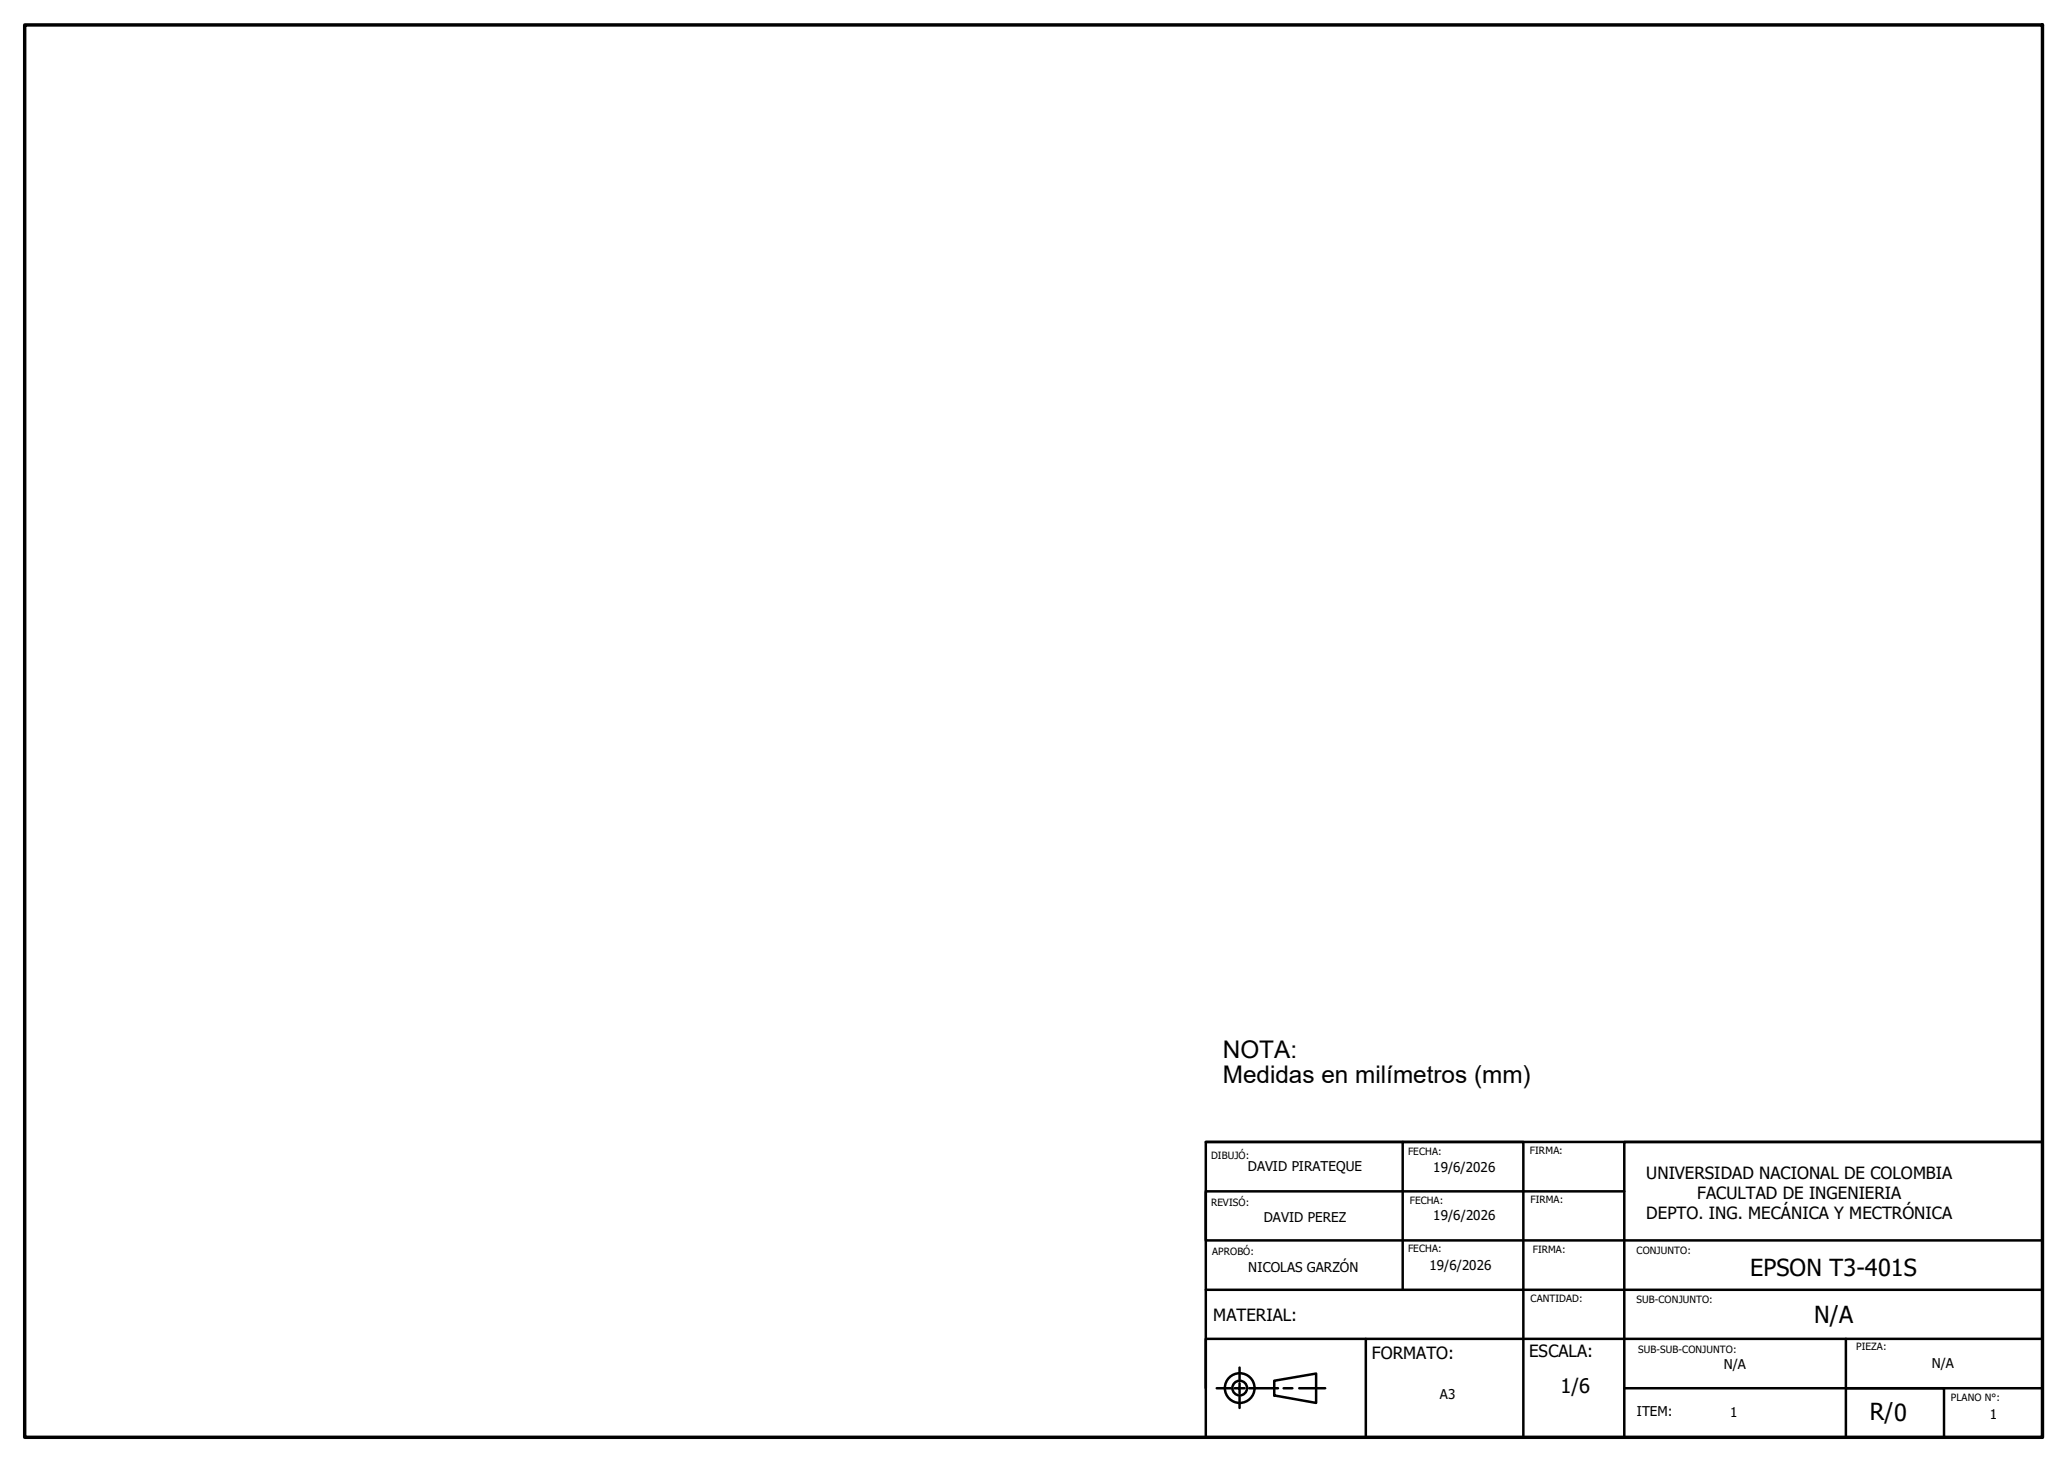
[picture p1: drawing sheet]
<svg xmlns="http://www.w3.org/2000/svg" width="420mm" height="297mm" viewBox="0 0 420 297" stroke-linecap="round" stroke-linejoin="round" font-family="sans-serif">
<!-- layer: Borde (ISO) -->
<path d="M5 5.1h410v286.9h-410z" fill="none" stroke="#000" stroke-width=".7"/>
<g fill="none" stroke="#000" stroke-width=".51">
<path d="M245 232h40M245 232h170v60h-170zM415 232h-85v60h45v-20M330 242h-85v10h170v10.1h-170M251.8 277.9v2.3M285 262.1v-30.1h24.5v60h-32v-20M415 262.1v9.9h-170v10.1M247.2 282.1h2.9M250.8 282.1h1v1M251.8 283.8v2.3M251.8 281v1.1h1.1M253.8 282.1h5.9"/>
<path d="M258.9 280.5l8.5-1.4v5.9l-8.5-1.5zM260.8 282.1h1.8M264 282.1h5.2M330 282.1h85v9.9M375 282.1h20v9.9"/>
<circle cx="251.9" cy="282" r="3"/>
<circle cx="251.9" cy="282" r="1.49"/>
</g>
<g font-size="4.9">
<text x="248.4" y="215">NOTA:</text>
<text x="248.4" y="220">Medidas en milímetros (mm)</text>
</g>
<g font-size="4.8">
<text x="355.6" y="259.2">EPSON T3-401S</text>
<text x="368.6" y="268.8">N/A</text>
<text x="379.9" y="288.6">R/0</text>
</g>
<text font-size="4.1" x="317.1" y="283">1/6</text>
<g font-size="3.4">
<text x="334.5" y="239.4">UNIVERSIDAD NACIONAL DE COLOMBIA</text>
<text x="344.8" y="243.6">FACULTAD DE INGENIERIA</text>
<text x="334.5" y="247.7">DEPTO. ING. MECÁNICA Y MECTRÓNICA</text>
<text x="246.5" y="268.4">MATERIAL:</text>
<text x="310.7" y="275.8">ESCALA:</text>
<text x="278.7" y="276.1">FORMATO:</text>
</g>
<g font-size="2.7">
<text x="253.5" y="238">DAVID PIRATEQUE</text>
<text x="291.2" y="238">19/6/2026</text>
<text x="256.8" y="248.2">DAVID PEREZ</text>
<text x="291.2" y="247.9">19/6/2026</text>
<text x="253.6" y="258.4">NICOLAS GARZÓN</text>
<text x="290.4" y="258.1">19/6/2026</text>
<text x="350.2" y="278.1">N/A</text>
<text x="392.5" y="277.9">N/A</text>
<text x="292.5" y="284.2">A3</text>
<text x="332.5" y="287.8">ITEM:</text>
<text x="351.5" y="288">1</text>
<text x="404.3" y="288.2">1</text>
</g>
<g font-size="2">
<text x="246.1" y="235.4">DIBUJÓ:</text>
<text x="286.1" y="234.7">FECHA:</text>
<text x="310.8" y="234.6">FIRMA:</text>
<text x="246.1" y="245">REVISÓ:</text>
<text x="286.4" y="244.6">FECHA:</text>
<text x="311" y="244.3">FIRMA:</text>
<text x="246.3" y="255">APROBÓ:</text>
<text x="286.1" y="254.4">FECHA:</text>
<text x="311.4" y="254.6">FIRMA:</text>
<text x="332.5" y="254.9">CONJUNTO:</text>
<text x="311" y="264.5">CANTIDAD:</text>
<text x="332.5" y="264.8">SUB-CONJUNTO:</text>
<text x="332.8" y="274.9">SUB-SUB-CONJUNTO:</text>
<text x="377.1" y="274.3">PIEZA:</text>
<text x="396.4" y="284.7">PLANO N°:</text>
</g>
</svg>
